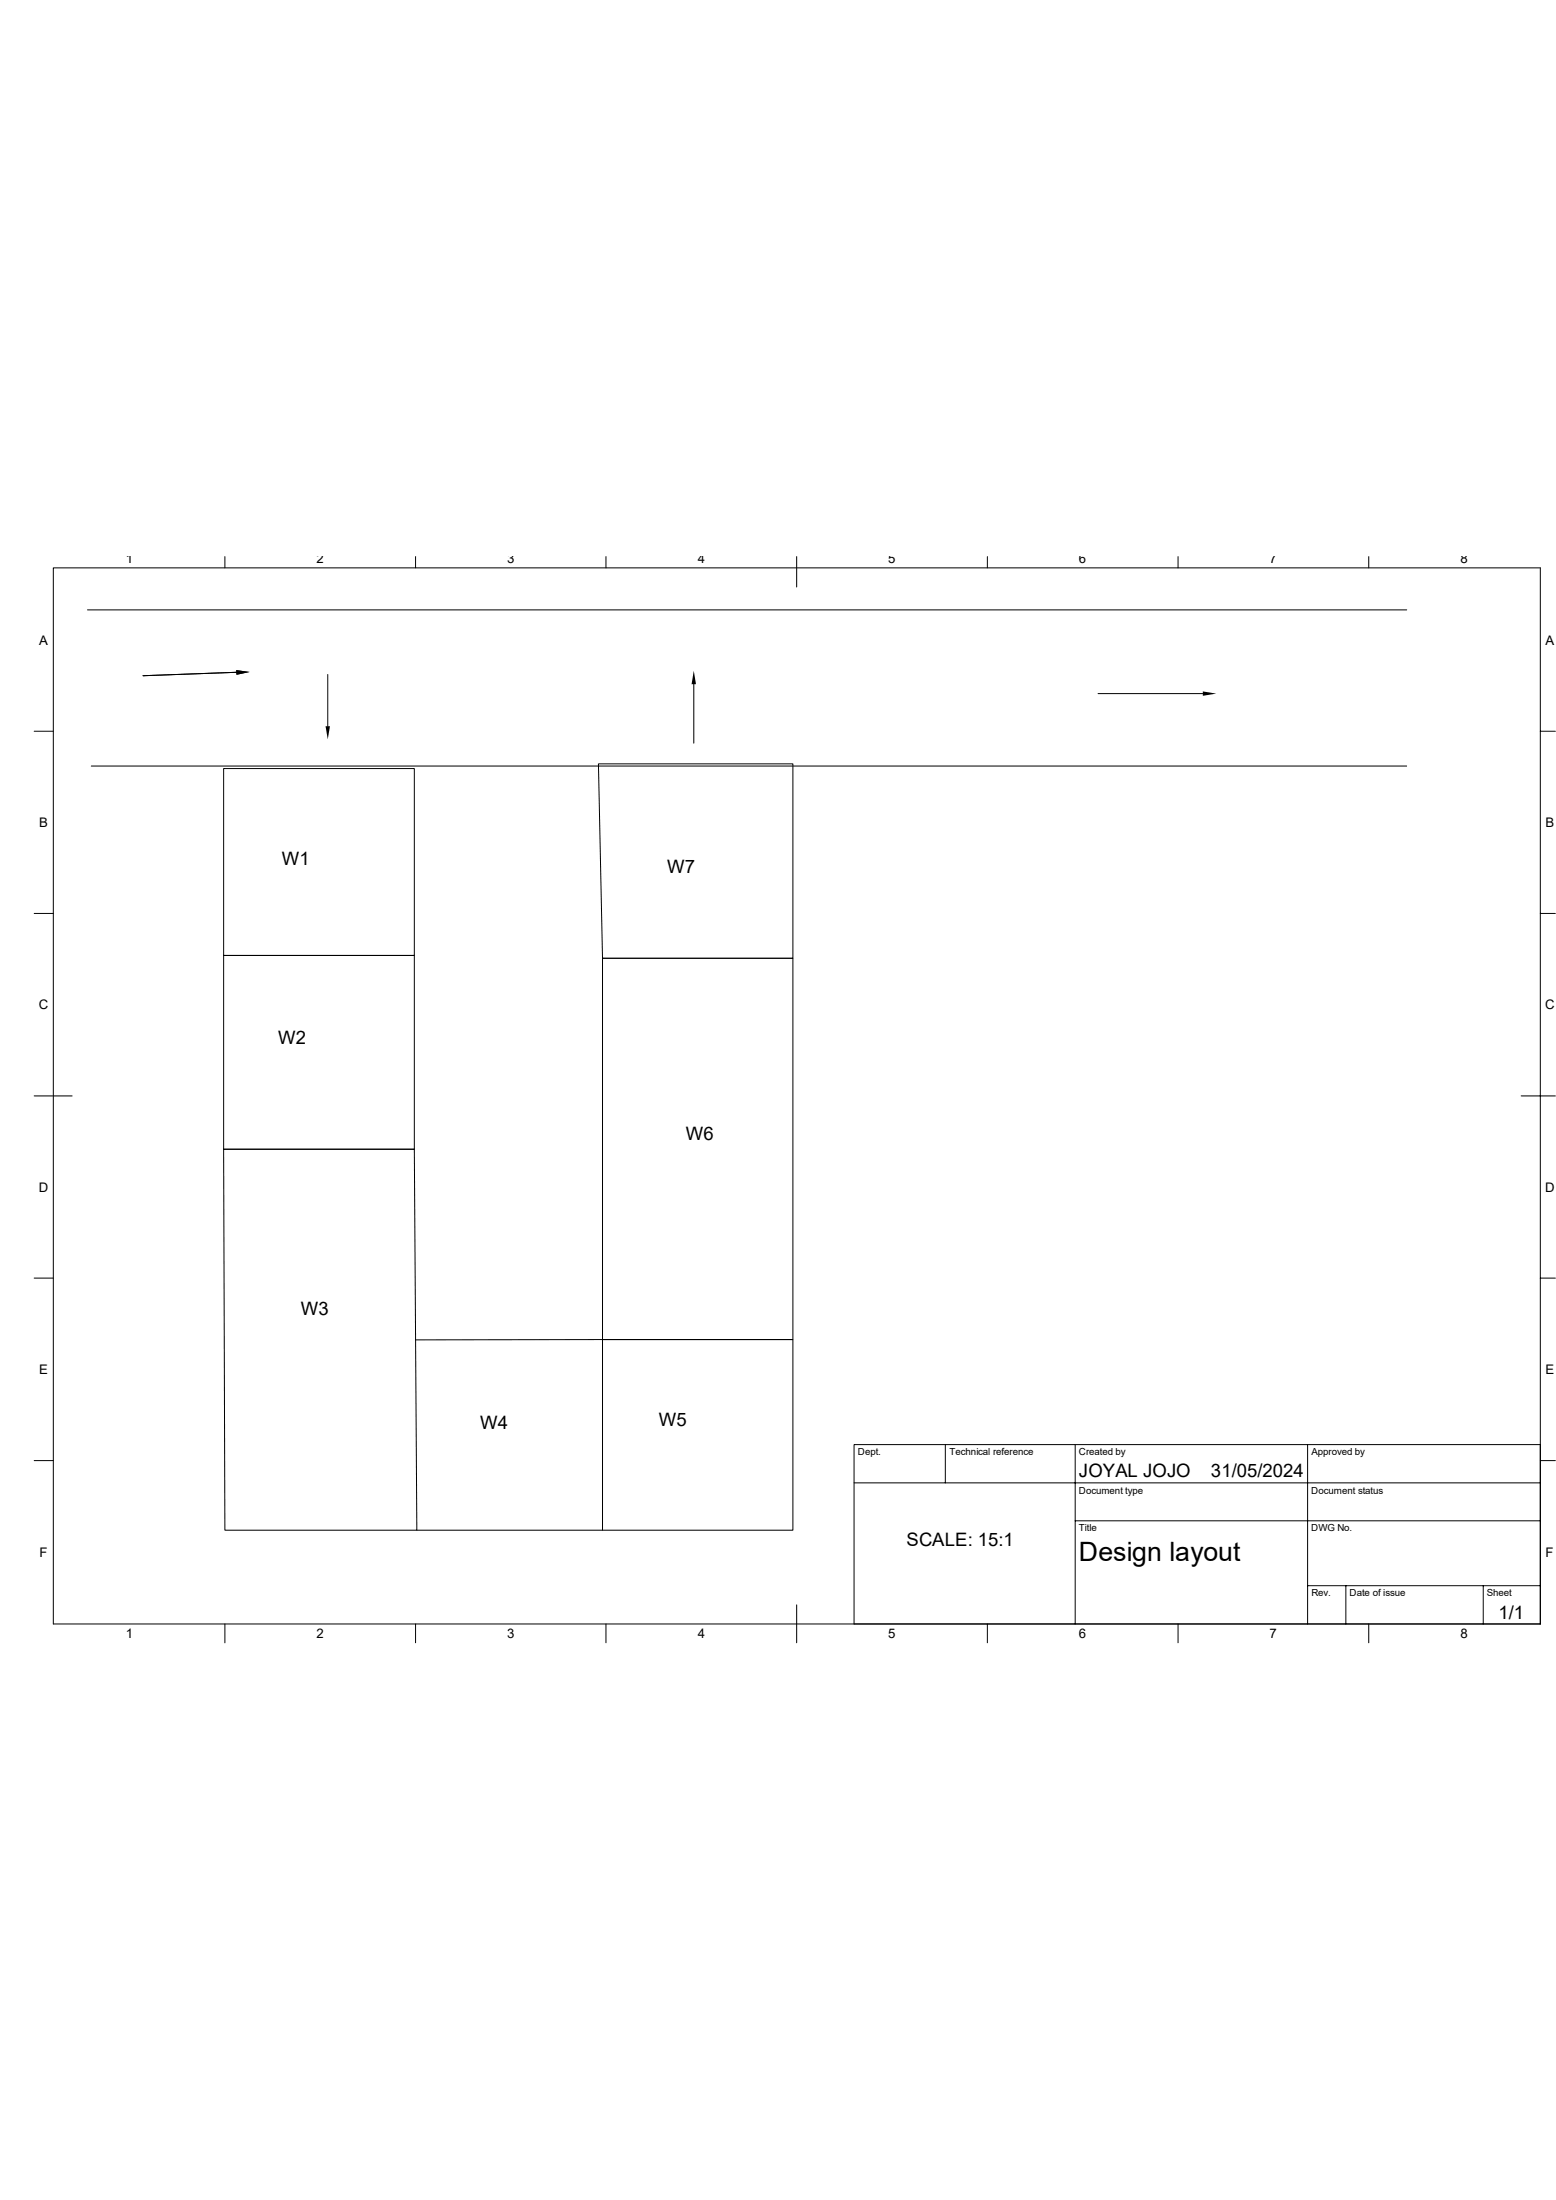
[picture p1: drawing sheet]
<svg xmlns="http://www.w3.org/2000/svg" width="210mm" height="297mm" viewBox="0 0 210 297" stroke-linecap="round" stroke-linejoin="round" font-family="sans-serif">
<g fill="none" stroke="#000" stroke-width=".13">
<path d="M7.2 76.7h200.7v142.5h-200.7zM30.4 75.1v1.6M56.1 75.1v1.6M81.8 75.1v1.6M107.5 75.1v4.1M133.3 75.1v1.6M159 75.1v1.6M184.7 75.1v1.6M4.6 98.7h2.6M11.8 82.3h178.1M31.9 90.8l-12.6 .4M44.2 91.1v6.9"/>
<path d="M93.6 92.4v7.9M148.2 93.6h14.1M207.9 98.7h2M12.3 103.4h177.6M30.2 103.8h25.7v25.2h-25.7zM80.8 103.1h26.2v26.3h-25.7zM4.6 123.3h2.6M30.2 129h25.7v26.2h-25.7zM81.3 129.4h25.7v51.4h-25.7zM207.9 123.3h2M4.6 148h5.1M30.2 155.2h25.7l.4 51.4h-25.9z"/>
<path d="M205.3 148h4.6M4.6 172.6h2.6M207.9 172.6h2M4.6 197.2h2.6M81.3 180.8h25.7v25.8h-25.7zM81.3 180.8l-25.2 .1M127.6 195v5.2M145.1 195v24.2M176.5 195v24.2M207.9 195h-92.6v24.2M207.9 197.2h2M30.4 219.2v2.6"/>
<path d="M56.1 219.2v2.6M56.3 206.6h25M81.8 219.2v2.6M107.5 216.7v5.1M115.3 200.2h92.6M133.3 219.2v2.6M145.1 205.3h62.8M159 219.2v2.6M176.5 214.1h31.4M181.7 214.1v5.1M184.7 219.2v2.6M200.2 214.1v5.1"/>
</g>
<path d="M31.9 90.5l1.8 .2-1.8 .4zM43.9 98h.6l-.3 1.8zM93.6 90.6l.3 1.8h-.6zM162.3 93.3l1.9 .3-1.9 .3z" fill="#000"/>
<text font-size="3.6" x="145.6" y="210.7">Design layout</text>
<g font-size="2.5">
<text x="38.1" y="116.8">W1</text>
<text x="90" y="117.8">W7</text>
<text x="37.5" y="141">W2</text>
<text x="92.6" y="153.8">W6</text>
<text x="40.6" y="177.5">W3</text>
<text x="64.8" y="193">W4</text>
<text x="88.9" y="192.5">W5</text>
<text x="145.6" y="199.4">JOYAL JOJO</text>
<text x="163.4" y="199.4">31/05/2024</text>
<text x="122.3" y="208.7">SCALE: 15:1</text>
<text x="202.3" y="218.5">1/1</text>
</g>
<g font-size="1.8">
<text x="17" y="76">1</text>
<text x="42.7" y="76">2</text>
<text x="68.5" y="76">3</text>
<text x="94.2" y="76">4</text>
<text x="119.9" y="76">5</text>
<text x="145.6" y="76">6</text>
<text x="171.4" y="76">7</text>
<text x="197.1" y="76">8</text>
<text x="5.3" y="87">A</text>
<text x="208.6" y="87">A</text>
<text x="5.3" y="111.7">B</text>
<text x="208.6" y="111.7">B</text>
<text x="5.2" y="136.3">C</text>
<text x="208.5" y="136.3">C</text>
<text x="5.2" y="160.9">D</text>
<text x="208.5" y="160.9">D</text>
<text x="5.3" y="185.5">E</text>
<text x="208.6" y="185.5">E</text>
<text x="5.3" y="210.1">F</text>
<text x="208.6" y="210.1">F</text>
<text x="17" y="221.1">1</text>
<text x="42.7" y="221.1">2</text>
<text x="68.4" y="221.1">3</text>
<text x="94.2" y="221.1">4</text>
<text x="119.9" y="221.1">5</text>
<text x="145.6" y="221.1">6</text>
<text x="171.4" y="221.1">7</text>
<text x="197.1" y="221.1">8</text>
</g>
<g font-size="1.3">
<text x="115.8" y="196.5">Dept.</text>
<text x="128.1" y="196.5">Technical reference</text>
<text x="145.6" y="196.5">Created by</text>
<text x="177" y="196.5">Approved by</text>
<text x="145.6" y="201.6">Document type</text>
<text x="177" y="201.6">Document status</text>
<text x="145.6" y="206.8">Title</text>
<text x="177" y="206.8">DWG No.</text>
<text x="177" y="215.5">Rev.</text>
<text x="182.2" y="215.5">Date of issue</text>
<text x="200.7" y="215.5">Sheet</text>
</g>
</svg>
